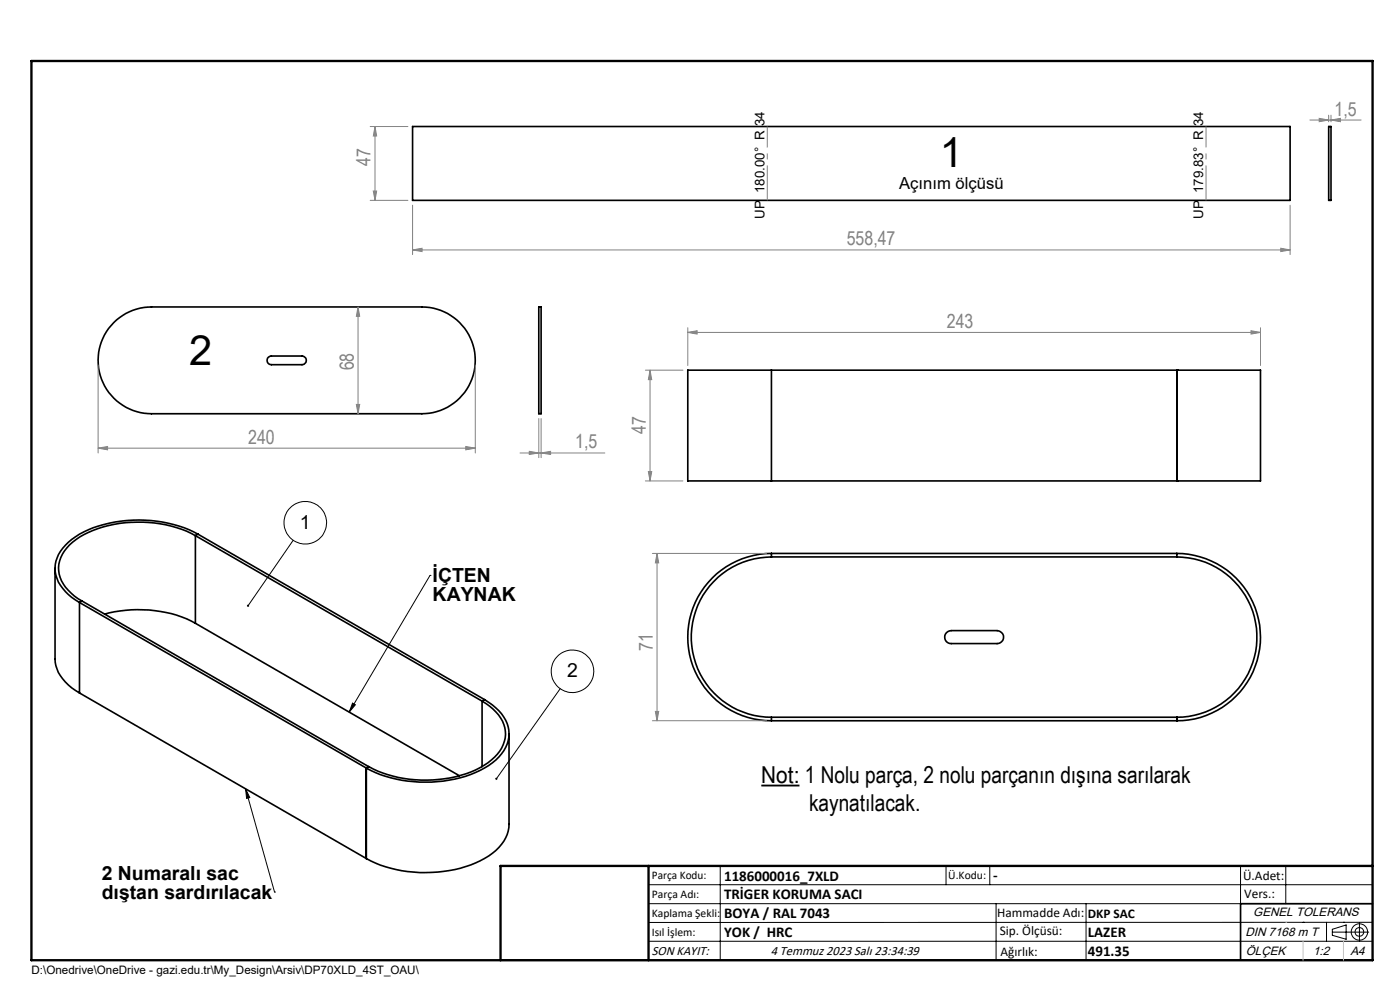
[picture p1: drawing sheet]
<svg xmlns="http://www.w3.org/2000/svg" width="297mm" height="210mm" viewBox="0 0 297 210" stroke-linecap="round" stroke-linejoin="round" font-family="sans-serif">
<g fill="none" stroke="#000" stroke-width=".35">
<path d="M87.5 26.8h186.2v15.7h-186.2zM281.9 26.8h.5v15.7h-.5zM24.1 68.4a11.4 11.4 0 0 1 8-3.3h57.4a11.3 11.3 0 0 1 11.3 11.3 11.3 11.3 0 0 1-11.3 11.4h-57.4a11.3 11.3 0 0 1-10.4-7 11.3 11.3 0 0 1 2.4-12.4zM56.9 75.8l.7-.3h6.5a.92 .92 0 0 1 .9 .9 .92 .92 0 0 1-.9 1h-6.5a.91 .91 0 0 1-.9-.6 .91 .91 0 0 1 .2-1zM114.3 65.1h.5v22.7h-.5zM163.7 78.5h-17.8v23.5h17.8M163.7 78.5v23.5M163.7 78.5h86M249.7 78.5v23.5M249.7 78.5h.1M249.7 78.5h17.7v23.5h-17.7M41.5 113.6a26.6 26.6 0 0 0-24.5 .3 8.1 8.1 0 0 0-4.5 7.2 8.8 8.8 0 0 0 4.9 6.4"/>
<path d="M41.5 113.6l60.8 35.1M41.5 113.6v18.6M42 113.3a27.8 27.8 0 0 0-25.1 0 9.6 9.6 0 0 0-5.2 6.5 7.6 7.6 0 0 0 3.5 6.9l1.7 1.1M42 113.3l-.5 .3M42 113.3l60.8 35.1M163.7 118.1a17 17 0 0 0-17.1 17 17 17 0 0 0 17.1 17M163.7 117.4a17.7 17.7 0 0 0-17.8 17.7 17.7 17.7 0 0 0 17.8 17.8M163.7 117.4v.7M163.7 118.1h86M163.7 117.4h86M163.7 102h86M249.7 118.1a17 17 0 0 1 16.9 17 17 17 0 0 1-16.9 17"/>
<path d="M249.7 117.4a17.7 17.7 0 0 1 17.7 17.7 17.7 17.7 0 0 1-17.7 17.8v-.8M249.7 117.4v.7M249.7 101.3h.1M249.7 102h.1M11.7 120.6v19.2a8.8 8.8 0 0 0 5.2 7.2M16.9 127.8v19.2M16.9 127.8l60.8 35.1M17.4 127.5l60.8 35.1M17.4 127.5l-.5 .3M22.2 130.3a26.6 26.6 0 0 1 19.3 1.9M41.5 132.2l56 32.4M200.8 134.2l1-.4h9.7a1.38 1.38 0 0 1 1.4 1.3 1.38 1.38 0 0 1-1.4 1.4h-9.7a1.36 1.36 0 0 1-1.3-.8 1.36 1.36 0 0 1 .3-1.5z"/>
<path d="M16.9 147l60.8 35.1M102.3 148.7a8.5 8.5 0 0 1 4.9 7.1 8.3 8.3 0 0 1-4.5 6.5 26.3 26.3 0 0 1-19.3 2.3l-3.2-1-2-1M102.3 148.7v13.9M102.8 148.4a9.3 9.3 0 0 1 5.2 6.5 8 8 0 0 1-4.3 7.5 27.3 27.3 0 0 1-21.9 2.3l-2.1-.8-2-1M102.8 148.4l-.5 .3M108 155.7v19.2a8.3 8.3 0 0 1-4.3 6.7 27.2 27.2 0 0 1-19.6 2.9l-3.4-1-3-1.4v-19.2M163.7 152.1v.8M163.7 152.1h86M249.7 152.1v.8h-86M78.2 162.6v.1M78.2 162.6l-.5 .3M77.7 182.1h.1"/>
<path d="M291.2 191.7h-28v12M106.2 203.7h185"/>
</g>
<path d="M161.5 166.6h8.1" fill="none" stroke="#000" stroke-width=".39"/>
<g fill="none" stroke="#000" stroke-width=".21">
<path d="M62.2 114.6l-9.6 13.9M91.2 122.1h.1M91.2 122.1l-17.1 29M74.8 149.1l.6 .4-1.3 1.6zM118.9 146.1l-13.6 19.1M52.1 167.3l.9 1.9-.7 .2zM52.1 167.3l6.1 21.9M58.2 189.2h.1M137.6 187.7h153.6M137.6 191.7h153.6M137.6 199.7h153.6M152.8 183.7v20"/>
<path d="M200.7 183.7v4M210 183.7v4M211.3 191.7v12M230.4 191.7v12M263.2 183.7v20M272.8 183.7v8M276.4 195.6h.1M281.4 195.6v4.1M282.6 197.7h7.8M282.6 197.1l3-.9v3l-3-.8zM285 195.6h.1M288.4 195.8v3.8"/>
<path d="M291.2 195.6l-153.6 .1"/>
<circle cx="64.8" cy="110.9" r="4.5"/>
<circle cx="121.4" cy="142.4" r="4.5"/>
<circle cx="288.4" cy="197.7" r="1.74"/>
<circle cx="288.4" cy="197.7" r=".93"/>
</g>
<g fill="none" stroke="#808080" stroke-width=".21">
<path d="M78.5 26.8h8M79.6 26.8l.3 2h-.7zM79.6 26.8v15.7M277.9 25.5h10.8M279.9 25.1l2 .4-2 .3zM281.9 24.4v1.5M282.4 25.5l2-.4v.7zM282.4 24.4v1.5M78.5 42.5h8M79.2 40.5h.7l-.3 2zM87.5 53l2-.3v.7zM87.5 43.5v10.5"/>
<path d="M87.5 53h186.2M271.7 52.7l2 .3-2 .4zM273.7 43.5v10.5M20.8 77.4v18.7M76 65.1l.3 2h-.7zM76 65.1v22.7M100.8 77.4v18.7M136.9 78.5h8M137.9 78.5l.4 2h-.8zM137.9 78.5v23.5M145.9 70.5l2-.3v.7zM145.9 69.5v8"/>
<path d="M145.9 70.5h121.5M265.4 70.2l2 .3-2 .4zM267.4 69.5v8M20.8 95.1l2-.4v.7zM20.8 95.1h80M75.6 85.8h.7l-.3 2zM98.8 94.7l2 .4-2 .3zM110.3 96.1h18M112.3 95.7l2 .4-2 .3zM114.3 88.8v8.3M114.8 96.1l2-.4v.7zM114.8 88.8v8.3"/>
<path d="M136.9 102h8M137.5 100h.8l-.4 2zM138.4 117.4h24.2M139.4 117.4l.3 2h-.7zM139.4 117.4v35.5M138.4 152.9h24.2M139 150.9h.7l-.3 2z"/>
</g>
<path d="M162.8 42.5v-15.7M255.9 42.5v-15.7" fill="none" stroke="#808080" stroke-width=".21" stroke-dasharray="15.2 1.3 1.3 1.3" stroke-dashoffset="7.8" stroke-linecap="butt"/>
<path d="M6.7 12.9h284.5v190.8h-284.5zM137.6 183.7v20M291.2 183.7h-185v20" fill="none" stroke="#000" stroke-width=".5"/>
<path d="M272.8 195.6h.1M276.4 199.7v4M285 199.7v4" fill="none" stroke="#c0c0c0" stroke-width=".21"/>
<g fill="#000">
<path d="M52.5 128.3l-.1 .3 .1 .1 .1-.2v.2a.24 .24 0 0 0 .2-.2 .24 .24 0 0 0-.3-.2zM105.1 165l.1 .4 .1-.2-.1 .2h.2l.1-.2a.23 .23 0 0 0-.1-.2 .23 .23 0 0 0-.3 0z"/>
<path d="M74.8 149.1l.6 .4-1.3 1.6zM52.1 167.3l.9 1.9-.7 .2z"/>
</g>
<g fill="#808080">
<path d="M114.8 96.1l2-.4v.7zM112.3 95.7l2 .4-2 .3z"/>
<path d="M145.9 70.5l2-.3v.7zM265.4 70.2l2 .3-2 .4zM87.5 53l2-.3v.7zM271.7 52.7l2 .3-2 .4zM279.9 25.1l2 .4-2 .3zM282.4 25.5l2-.4v.7z"/>
<path d="M98.8 94.7l2 .4-2 .3zM20.8 95.1l2-.4v.7z"/>
<path d="M75.6 85.8h.7l-.3 2zM76 65.1l.3 2h-.7z"/>
<path d="M137.9 78.5l.4 2h-.8zM137.5 100h.8l-.4 2zM139.4 117.4l.3 2h-.7zM139 150.9h.7l-.3 2zM79.6 26.8l.3 2h-.7zM79.2 40.5h.7l-.3 2z"/>
</g>
<g font-size="8.8">
<text x="199.4" y="35.4">1</text>
<text x="40.1" y="77.5">2</text>
</g>
<g font-size="4.9">
<text x="161.5" y="166.1">Not: 1 Nolu parça, 2 nolu parçanın dışına sarılarak</text>
<text x="171.6" y="172">kaynatılacak.</text>
</g>
<g font-size="4.1" fill="#808080">
<text x="283.1" y="24.5">1,5</text>
<text x="78.6" y="35.2" transform="rotate(-90 78.6 35.2)">47</text>
<text x="179.6" y="52.1">558,47</text>
<text x="200.9" y="69.6">243</text>
<text x="75" y="78.6" transform="rotate(-90 75 78.6)">68</text>
<text x="52.6" y="94.1">240</text>
<text x="122" y="95.1">1,5</text>
<text x="137" y="92.1" transform="rotate(-90 137 92.1)">47</text>
<text x="138.5" y="138" transform="rotate(-90 138.5 138)">71</text>
</g>
<g font-size="4.1">
<text x="63.6" y="112.1">1</text>
<text x="91.8" y="123.5">İÇTEN</text>
<text x="91.8" y="127.5">KAYNAK</text>
<text x="120.3" y="143.7">2</text>
<text x="21.6" y="186.7">2 Numaralı sac</text>
<text x="21.6" y="190.7">dıştan sardırılacak</text>
</g>
<text font-size="3.5" x="190.8" y="40.1">Açınım ölçüsü</text>
<g font-size="3.2">
<text x="153.6" y="186.8">1186000016_7XLD</text>
<text x="153.6" y="190.8">TRİGER KORUMA SACI</text>
<text x="210.7" y="186.6">-</text>
<text x="153.6" y="194.8">BOYA / RAL 7043</text>
<text x="153.6" y="198.8">YOK / HRC</text>
<text x="230.8" y="198.7">LAZER</text>
<text x="230.8" y="202.8">491.35</text>
</g>
<g font-size="2.8">
<text x="162.2" y="46.4" transform="rotate(-90 162.2 46.4)">UP 180.00° R 34</text>
<text x="255.2" y="46.4" transform="rotate(-90 255.2 46.4)">UP 179.83° R 34</text>
<text x="263.7" y="186.7">Ü.Adet:</text>
<text x="263.9" y="190.5">Vers.:</text>
<text x="211.5" y="194.5">Hammadde Adı:</text>
<text x="230.8" y="194.7">DKP SAC</text>
<text x="138.3" y="202.6">SON KAYIT:</text>
<text x="163.5" y="202.6">4 Temmuz 2023 Salı 23:34:39</text>
<text x="212.1" y="198.4">Sip. Ölçüsü:</text>
<text x="212.2" y="202.7">Ağırlık:</text>
</g>
<g font-size="2.6">
<text x="265.9" y="194.4">GENEL TOLERANS</text>
<text x="264.2" y="198.5">DIN 7168 m T</text>
<text x="264.3" y="202.6">ÖLÇEK</text>
<text x="278.5" y="202.6">1:2</text>
<text x="286.5" y="202.6">A4</text>
</g>
<g font-size="2.5">
<text x="138.3" y="186.4">Parça Kodu:</text>
<text x="138.3" y="190.5">Parça Adı:</text>
<text x="201.2" y="186.5">Ü.Kodu:</text>
<text x="138.3" y="194.5">Kaplama Şekli:</text>
<text x="138.3" y="198.6">Isıl İşlem:</text>
<text x="6.7" y="206.7">D:\Onedrive\OneDrive - gazi.edu.tr\My_Design\Arsiv\DP70XLD_4ST_OAU\</text>
</g>
</svg>
